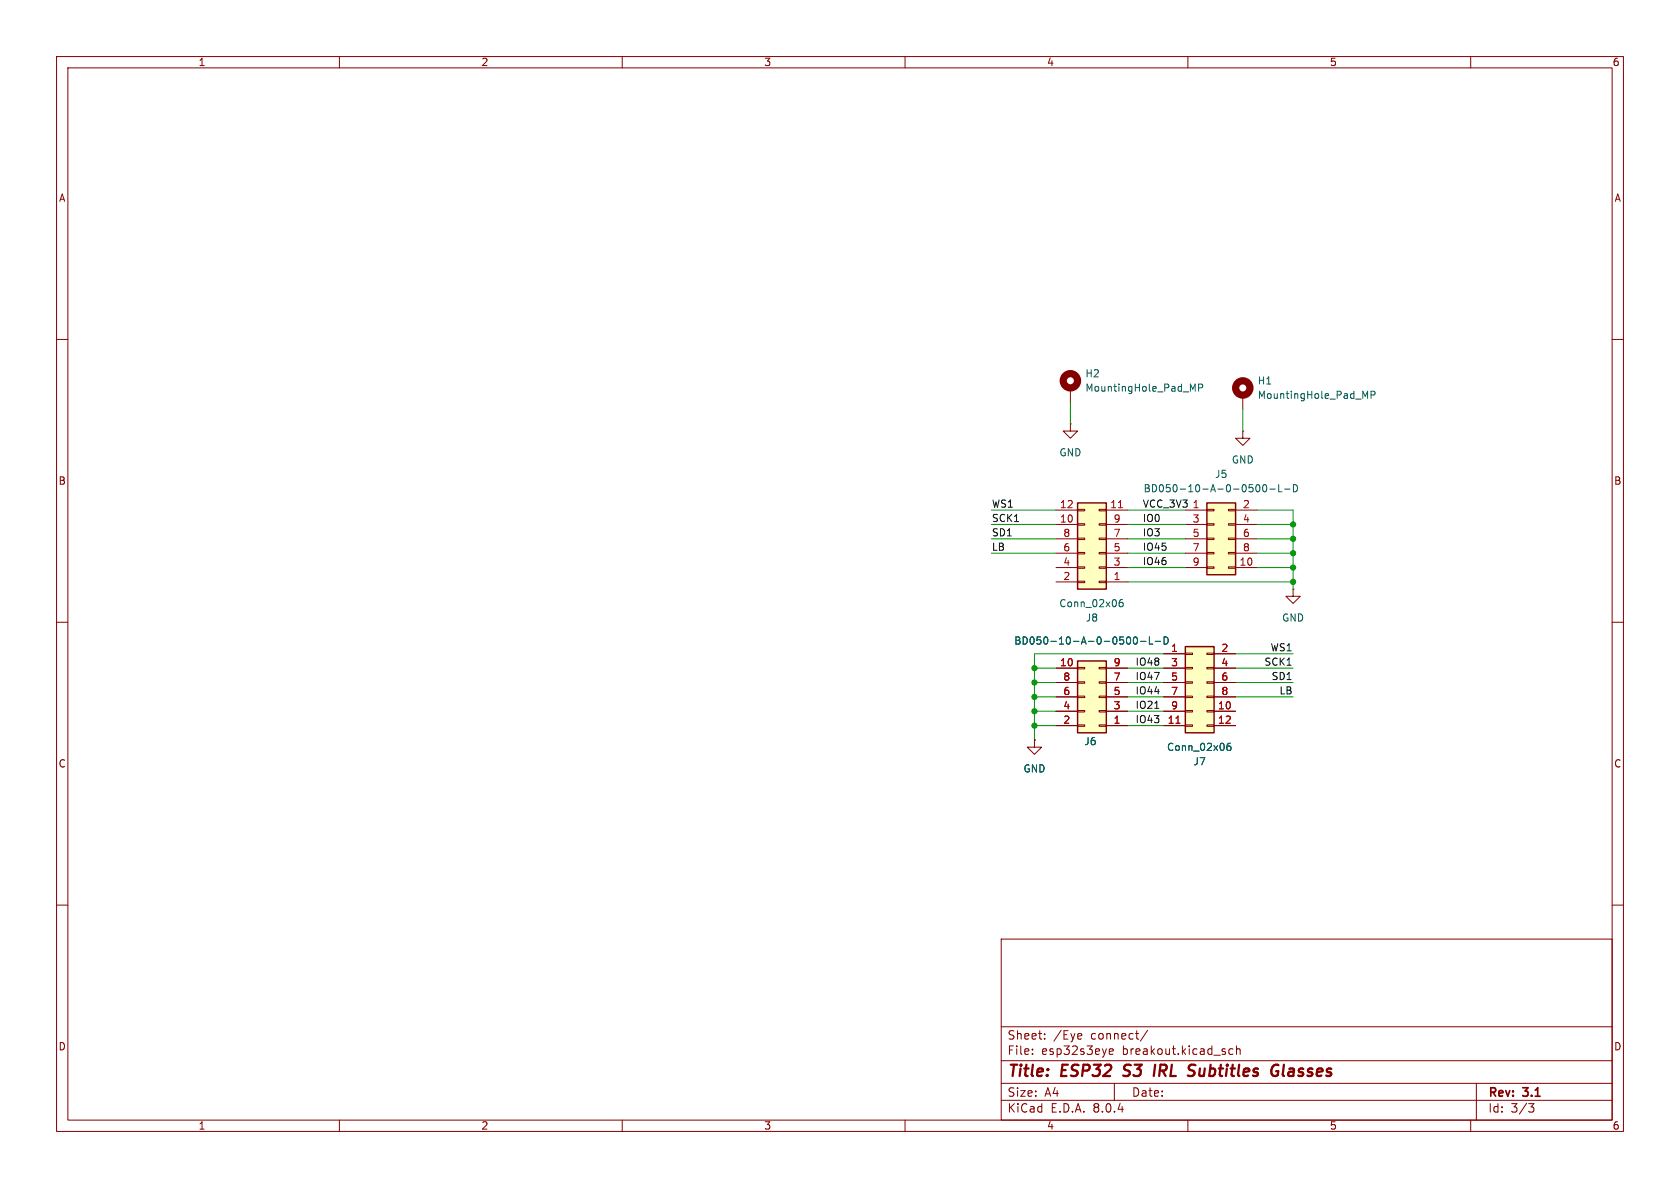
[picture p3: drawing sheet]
<svg xmlns="http://www.w3.org/2000/svg" width="297mm" height="210mm" viewBox="0 0 297 210" stroke-linecap="round" stroke-linejoin="round" font-family="sans-serif">
<g fill="none" stroke="#840000" stroke-width=".18">
<path d="M10 10h277v190h-277zM12 12h273v186h-273zM60 10v2M110 10v2M160 10v2M210 10v2M260 10v2M10 60h2M285 60h2M10 110h2M285 110h2M10 160h2"/>
<path d="M285 160h2M177 166h108v32h-108zM60 198v2M110 198v2M160 198v2M177 194.5h108M177 191.5h108M177 187.5h108M177 181.5h108M182.5 186.3v.1M182.5 185.5v.1M184.7 183.6v.1"/>
<path d="M184.7 182.8v.1M191 182.7l.2 .4-.7 .1M191.2 183.6l-.2 .1M196.1 185.9l.7-.1-.1-.3-.4-.1-.2 .2 .1 .7h.5M197 191.5v3M202.9 182.1l-1.3 2M210 198v2M218 185.5l-.5-.1-.3 .3v.4l.2 .2h.6M218.6 185.5l.2-.1 .4 .1v.9M218.6 184.9v1.5M260 198v2M261 191.5v6.5"/>
<path d="M270.2 195.1h1l-.5 .6 .4 .1 .1 .5-.3 .3h-.4"/>
</g>
<path d="M198.6 190.1l.2 .1M198.9 188.4l-.2 .2 .1 .4M204.2 188.2l-.2 2M211 189.4a.44 .44 0 0 1 0 .6M211.1 188.2l.2 .1M225.3 188.3l.3-.1 .4 .1M225.6 189.4h.4l-.1 .6-.6 .2M227 188.2l-.2 1.7 .2 .3" fill="none" stroke="#840000" stroke-width=".4"/>
<path d="M190.5 88.9h5.1v15.2h-5.1z" fill="#ffffc2"/>
<g fill="none" stroke="#840000" stroke-width=".18">
<path d="M186.7 92.7h3.8M186.7 90.2h3.8M186.7 97.8h3.8M186.7 95.3h3.8M190.5 90h1.3v.3h-1.3zM190.5 92.6h1.3v.2h-1.3zM190.5 95.1h1.3v.3h-1.3zM190.5 97.7h1.3v.2h-1.3zM194.3 90h1.3v.3h-1.3zM194.3 92.6h1.3v.2h-1.3zM194.3 95.1h1.3v.3h-1.3zM194.3 97.7h1.3v.2h-1.3z"/>
<path d="M195.6 92.7h3.8M195.6 90.2h3.8M195.6 97.8h3.8M195.6 95.3h3.8M186.7 102.9h3.8M186.7 100.3h3.8M190.5 100.2h1.3v.3h-1.3zM190.5 102.7h1.3v.3h-1.3zM194.3 100.2h1.3v.3h-1.3zM194.3 102.7h1.3v.3h-1.3zM195.6 102.9h3.8M195.6 100.3h3.8"/>
</g>
<path d="M190.5 88.9h5.1v15.2h-5.1z" fill="none" stroke="#840000" stroke-width=".25"/>
<path d="M197.7 89.8h.8" fill="none" stroke="#a90000" stroke-width=".18"/>
<path d="M198.5 106h-.4a.86 .86 0 0 0 0 1.3l.4-.2 .1-.4-.3-.2h-.2l-.3 .2" fill="none" stroke="#006464" stroke-width=".18"/>
<path d="M190.5 116.8h5.1v12.7h-5.1z" fill="#ffffc2"/>
<g fill="none" stroke="#840000" stroke-width=".18">
<path d="M219.7 69.9v2.5M186.7 118.1h3.8M190.5 118h1.3v.2h-1.3zM194.3 118h1.3v.2h-1.3zM195.6 118.1h3.8M186.7 128.3h3.8M186.7 125.7h3.8M186.7 123.2h3.8M186.7 120.7h3.8M190.5 120.5h1.3v.3h-1.3zM190.5 123.1h1.3v.2h-1.3zM190.5 125.6h1.3v.3h-1.3z"/>
<path d="M190.5 128.1h1.3v.3h-1.3zM194.3 120.5h1.3v.3h-1.3zM194.3 123.1h1.3v.2h-1.3zM194.3 125.6h1.3v.3h-1.3zM194.3 128.1h1.3v.3h-1.3zM195.6 128.3h3.8M195.6 125.7h3.8M195.6 123.2h3.8M195.6 120.7h3.8"/>
</g>
<path d="M190.5 116.8h5.1v12.7h-5.1z" fill="none" stroke="#840000" stroke-width=".25"/>
<path d="M241.4 70.1l.4-.9v1.2M242.4 69.8h.6l.1-.2-.1-.3-.6-.1v1.2M199.3 112.7l.2-.1a.68 .68 0 0 1 .4 .6 .68 .68 0 0 1-.4 .7l-.2-.2-.2-.3zM200.5 112.7l.2-.1a.68 .68 0 0 1 .4 .6 .68 .68 0 0 1-.4 .7 .84 .84 0 0 1-.2-1.2zM201.6 113.4h1M203.2 112.6v1.3h.6M204.2 113.4h1M205.8 112.6a.64 .64 0 0 1 .7 .6 .64 .64 0 0 1-.7 .7z" fill="none" stroke="#006464" stroke-width=".18"/>
<circle cx="219.7" cy="68.6" r="1.27" fill="none" stroke="#840000" stroke-width="1.3"/>
<path d="M213.4 88.9h5v12.7h-5z" fill="#ffffc2"/>
<g fill="none" stroke="#840000" stroke-width=".18">
<path d="M209.5 90.2h3.9M209.5 92.7h3.9M209.5 95.3h3.9M209.5 97.8h3.9M213.4 97.7h1.2v.2h-1.2zM213.4 95.1h1.2v.3h-1.2zM213.4 92.6h1.2v.2h-1.2zM213.4 90h1.2v.3h-1.2zM217.2 97.7h1.2v.2h-1.2zM217.2 95.1h1.2v.3h-1.2zM217.2 92.6h1.2v.2h-1.2zM217.2 90h1.2v.3h-1.2z"/>
<path d="M218.4 90.2h3.8M218.4 92.7h3.8M218.4 95.3h3.8M218.4 97.8h3.8M209.5 100.3h3.9M213.4 100.2h1.2v.3h-1.2zM217.2 100.2h1.2v.3h-1.2zM218.4 100.3h3.8"/>
</g>
<path d="M213.4 88.9h5v12.7h-5z" fill="none" stroke="#840000" stroke-width=".25"/>
<path d="M222.1 85.8l.2-.1a.68 .68 0 0 1 .5 .6 .68 .68 0 0 1-.5 .6l-.2-.1-.1-.3zM223.3 85.8l.2-.1a.68 .68 0 0 1 .5 .6 .68 .68 0 0 1-.5 .6l-.2-.1-.1-.3zM224.5 86.5h1M226.1 85.7v1.2h.6M227.1 86.5h1M228.7 85.7a.64 .64 0 0 1 .7 .6 .64 .64 0 0 1-.7 .6z" fill="none" stroke="#006464" stroke-width=".18"/>
<path d="M209.5 114.3h5.1v15.2h-5.1z" fill="#ffffc2"/>
<g fill="none" stroke="#840000" stroke-width=".18">
<path d="M189.2 74.9v1.3h1.3l-1.3 1.3-1.2-1.3h1.2M189.2 74.9h.1M189.2 68.6v2.5M219.7 76.2v1.3h1.3l-1.3 1.2-1.3-1.2h1.3M219.7 76.2h.1M186.7 118.1h3.8M195.6 118.1h3.8M205.7 115.6h3.8M205.7 118.1h3.8M209.5 118h1.3v.2h-1.3zM209.5 115.4h1.3v.3h-1.3zM213.4 118h1.2v.2h-1.2z"/>
<path d="M213.4 115.4h1.2v.3h-1.2zM214.6 115.6h3.8M214.6 118.1h3.8M228.6 104.1v1.3h1.3l-1.3 1.3-1.3-1.3h1.3M228.6 104.1h.1M182.9 130.8v1.3h1.2l-1.2 1.3-1.3-1.3h1.3M182.9 130.8h.1M186.7 125.7h3.8M186.7 128.3h3.8M186.7 120.7h3.8M186.7 123.2h3.8M195.6 125.7h3.8"/>
<path d="M195.6 128.3h3.8M195.6 120.7h3.8M195.6 123.2h3.8M205.7 125.7h3.8M205.7 128.3h3.8M205.7 120.7h3.8M205.7 123.2h3.8M209.5 128.1h1.3v.3h-1.3zM209.5 125.6h1.3v.3h-1.3zM209.5 123.1h1.3v.2h-1.3zM209.5 120.5h1.3v.3h-1.3zM213.4 128.1h1.2v.3h-1.2z"/>
<path d="M213.4 125.6h1.2v.3h-1.2zM213.4 123.1h1.2v.2h-1.2zM213.4 120.5h1.2v.3h-1.2zM214.6 125.7h3.8M214.6 128.3h3.8M214.6 120.7h3.8M214.6 123.2h3.8"/>
</g>
<path d="M209.5 114.3h5.1v15.2h-5.1z" fill="none" stroke="#840000" stroke-width=".25"/>
<path d="M207.9 127.9h.7" fill="none" stroke="#a90000" stroke-width=".18"/>
<path d="M210.9 68.8l.4-.9v1.3M211.9 68.6l.6-.1 .1-.2v-.3l-.7-.1v1.3M199.3 112.7l.2-.1a.68 .68 0 0 1 .4 .6 .68 .68 0 0 1-.4 .7l-.2-.2-.2-.3zM200.5 112.7l.2-.1a.68 .68 0 0 1 .4 .6 .68 .68 0 0 1-.4 .7 .84 .84 0 0 1-.2-1.2zM201.6 113.4h1M203.2 112.6v1.3h.6M204.2 113.4h1M205.8 112.6a.64 .64 0 0 1 .7 .6 .64 .64 0 0 1-.7 .7zM217.5 131.4l-.4 .1a.85 .85 0 0 0 0 1.2l.5-.2v-.4l-.2-.2h-.4l-.1 .2" fill="none" stroke="#006464" stroke-width=".18"/>
<circle cx="189.2" cy="67.3" r="1.27" fill="none" stroke="#840000" stroke-width="1.3"/>
<path d="M204.1 125.2h.8" fill="none" stroke="#0f0f0f" stroke-width=".18"/>
<g fill="none" stroke="#009600" stroke-width=".18">
<path d="M189.2 71.1v3.8M219.7 72.4v3.8M175.3 97.8h11.4M175.3 95.3h11.4M175.3 90.2h11.4M175.3 92.7h11.4M199.4 97.8h10.1M199.4 95.3h10.1M199.4 90.2h10.1M199.4 92.7h10.1M222.2 97.8h6.4M222.2 95.3h6.4"/>
<path d="M222.2 90.2h6.4v13.9M222.2 92.7h6.4M182.9 118.1h3.8M199.4 100.3h10.1M199.4 118.1h6.3M199.4 102.9h29.2M205.7 115.6h-22.8v15.2M218.4 118.1h10.2M218.4 115.6h10.2M222.2 100.3h6.4M182.9 123.2h3.8M182.9 125.7h3.8"/>
<path d="M182.9 120.7h3.8M182.9 128.3h3.8M199.4 123.2h6.3M199.4 125.7h6.3M199.4 120.7h6.3M199.4 128.3h6.3M218.4 123.2h10.2M218.4 120.7h10.2"/>
</g>
<g fill="#009600" stroke="#009600" stroke-width=".18">
<circle cx="182.9" cy="118.1" r=".46"/>
<circle cx="182.9" cy="120.7" r=".46"/>
<circle cx="182.9" cy="125.7" r=".46"/>
<circle cx="182.9" cy="123.2" r=".46"/>
<circle cx="182.9" cy="128.3" r=".46"/>
<circle cx="228.6" cy="97.8" r=".46"/>
<circle cx="228.6" cy="102.9" r=".46"/>
<circle cx="228.6" cy="100.3" r=".46"/>
<circle cx="228.6" cy="92.7" r=".46"/>
<circle cx="228.6" cy="95.3" r=".46"/>
</g>
<g font-size="2.8" fill="#840000">
<text x="178" y="190.9">Title:</text>
<text x="187.7" y="190.9">ESP32</text>
<text x="199.5" y="190.9">S3</text>
<text x="205.6" y="190.9">IRL</text>
<text x="212.5" y="190.9">Subtitles</text>
<text x="228" y="190.9">Glasses</text>
</g>
<g font-size="2.1" fill="#840000">
<text x="178" y="184">Sheet:</text>
<text x="186.2" y="184">/Eye</text>
<text x="192.9" y="184">connect/</text>
<text x="178" y="186.7">File:</text>
<text x="184.1" y="186.7">esp32s3eye</text>
<text x="198.5" y="186.7">breakout.kicad_sch</text>
<text x="178" y="196.9">KiCad</text>
<text x="178" y="194.1">Size:</text>
<text x="184.7" y="194.1">A4</text>
<text x="185.7" y="196.9">E.D.A.</text>
<text x="193.3" y="196.9">8.0.4</text>
<text x="200" y="194.1">Date:</text>
<text x="263" y="194.3">Rev:</text>
<text x="263" y="196.9">Id:</text>
<text x="267.1" y="196.9">3/3</text>
<text x="269.4" y="194.3">3.1</text>
</g>
<g font-size="1.8" fill="#840000">
<text x="35" y="11.9">1</text>
<text x="85" y="11.9">2</text>
<text x="135" y="11.9">3</text>
<text x="185" y="11.9">4</text>
<text x="235" y="11.9">5</text>
<text x="285" y="11.9">6</text>
<text x="10.3" y="35.9">A</text>
<text x="285.3" y="35.9">A</text>
<text x="10.3" y="85.9">B</text>
<text x="285.3" y="85.9">B</text>
<text x="10.3" y="135.9">C</text>
<text x="285.3" y="135.9">C</text>
<text x="10.3" y="185.9">D</text>
<text x="285.3" y="185.9">D</text>
<text x="35" y="199.9">1</text>
<text x="85" y="199.9">2</text>
<text x="135" y="199.9">3</text>
<text x="185" y="199.9">4</text>
<text x="235" y="199.9">5</text>
<text x="285" y="199.9">6</text>
</g>
<g font-size="1.8" fill="#006464">
<text x="191.8" y="66.9">H2</text>
<text x="191.8" y="69.4">MountingHole_Pad_MP</text>
<text x="222.3" y="68.2">H1</text>
<text x="222.3" y="70.7">MountingHole_Pad_MP</text>
<text x="187.2" y="80.9">GND</text>
<text x="217.7" y="82.1">GND</text>
<text x="202.1" y="87.2">BD050-10-A-0-0500-L-D</text>
<text x="214.7" y="84.7">J5</text>
<text x="187.2" y="107.5">Conn_02x06</text>
<text x="191.8" y="110.1">J8</text>
<text x="226.6" y="110.1">GND</text>
<text x="179.2" y="114.1">BD050-10-A-0-0500-L-D</text>
<text x="191.6" y="131.9">J6</text>
<text x="180.8" y="136.8">GND</text>
<text x="206.2" y="132.9">Conn_02x06</text>
<text x="210.9" y="135.5">J7</text>
</g>
<g font-size="1.8" fill="#0f0f0f">
<text x="175.3" y="89.8">WS1</text>
<text x="201.9" y="89.8">VCC_3V3</text>
<text x="175.3" y="92.4">SCK1</text>
<text x="175.3" y="94.9">SD1</text>
<text x="201.9" y="94.9">IO3</text>
<text x="201.9" y="92.4">IO0</text>
<text x="175.3" y="97.4">LB</text>
<text x="201.9" y="100">IO46</text>
<text x="201.9" y="97.4">IO45</text>
<text x="200.7" y="117.8">IO48</text>
<text x="223.4" y="117.8">SCK1</text>
<text x="224.5" y="115.2">WS1</text>
<text x="200.7" y="120.3">IO47</text>
<text x="200.7" y="125.4">IO21</text>
<text x="200.7" y="122.8">IO44</text>
<text x="224.7" y="120.3">SD1</text>
<text x="226.1" y="122.8">LB</text>
<text x="200.7" y="127.9">IO43</text>
</g>
<g font-size="1.8" fill="#a90000">
<text x="187.3" y="89.9">12</text>
<text x="196.2" y="89.9">11</text>
<text x="210.7" y="89.9">1</text>
<text x="219.6" y="89.9">2</text>
<text x="187.3" y="92.5">10</text>
<text x="187.9" y="95">8</text>
<text x="196.8" y="95">7</text>
<text x="196.8" y="92.5">9</text>
<text x="210.7" y="92.5">3</text>
<text x="210.7" y="95">5</text>
<text x="219.6" y="92.5">4</text>
<text x="219.6" y="95">6</text>
<text x="187.9" y="100.1">4</text>
<text x="187.9" y="97.5">6</text>
<text x="196.8" y="100.1">3</text>
<text x="196.8" y="97.5">5</text>
<text x="210.7" y="97.5">7</text>
<text x="210.7" y="100.1">9</text>
<text x="219" y="100.1">10</text>
<text x="219.6" y="97.5">8</text>
<text x="187.9" y="102.6">2</text>
<text x="196.8" y="102.6">1</text>
<text x="187.3" y="117.9">10</text>
<text x="196.8" y="117.9">9</text>
<text x="206.9" y="115.3">1</text>
<text x="206.9" y="117.9">3</text>
<text x="215.8" y="115.3">2</text>
<text x="215.8" y="117.9">4</text>
<text x="187.9" y="125.5">4</text>
<text x="187.9" y="122.9">6</text>
<text x="187.9" y="120.4">8</text>
<text x="196.8" y="125.5">3</text>
<text x="196.8" y="122.9">5</text>
<text x="196.8" y="120.4">7</text>
<text x="206.9" y="120.4">5</text>
<text x="206.9" y="122.9">7</text>
<text x="206.9" y="125.5">9</text>
<text x="215.2" y="125.5">10</text>
<text x="215.8" y="120.4">6</text>
<text x="215.8" y="122.9">8</text>
<text x="187.9" y="128">2</text>
<text x="196.8" y="128">1</text>
<text x="206.3" y="128">11</text>
<text x="215.2" y="128">12</text>
</g>
</svg>
